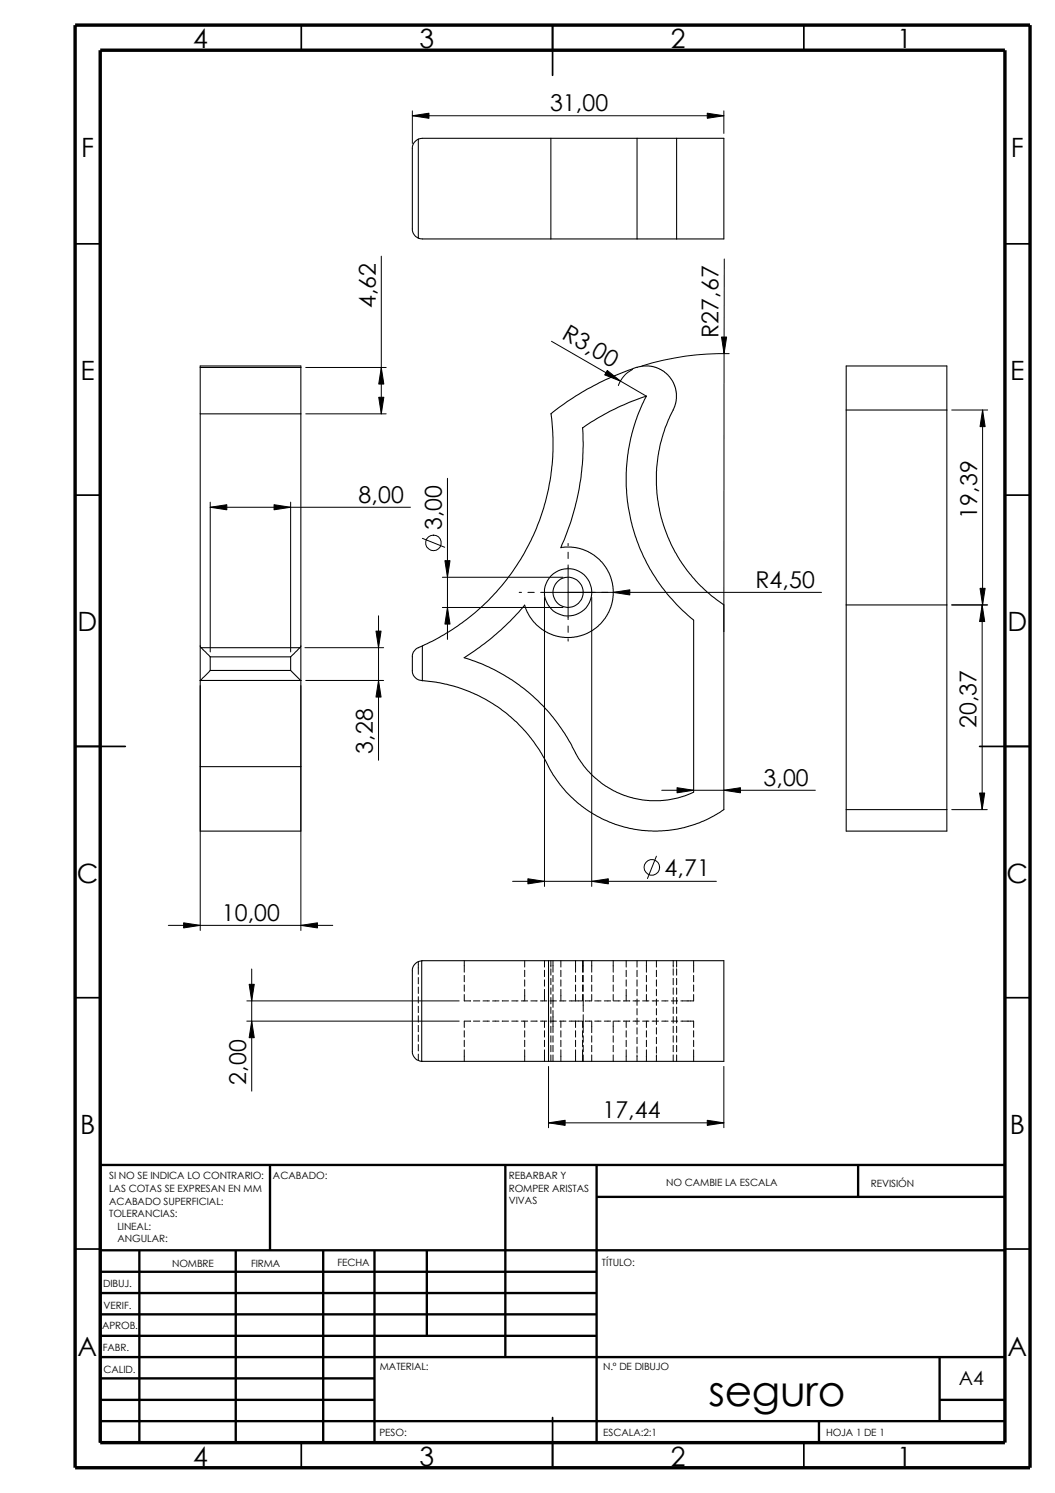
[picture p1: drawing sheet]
<svg xmlns="http://www.w3.org/2000/svg" width="210mm" height="297mm" viewBox="0 0 210 297" stroke-linecap="round" stroke-linejoin="round" font-family="sans-serif">
<g fill="none" stroke="#000" stroke-width=".34">
<path d="M59.9 5v5M109.9 5v10M159.9 5v5M14.9 48.5h5M199.9 48.5h5M14.9 98.5h5M199.9 98.5h5M14.9 148.5h10M194.9 148.5h10M14.9 198.5h5M199.9 198.5h5M14.9 248.5h5"/>
<path d="M199.9 248.5h5M59.9 287v5M109.9 282v10M159.9 287v5"/>
</g>
<g fill="none" stroke="#000" stroke-width=".47">
<path d="M53.7 231.8v17M100.5 231.8v38.2M118.7 231.8v55.2M118.7 238.1h81.2M170.7 231.8v6.3M199.9 231.8h-180v55.2M19.9 248.8h180M19.9 257.3h98.8M19.9 253h98.8M27.7 248.8v38.2M46.9 248.8v38.2M64.3 248.8v38.2"/>
<path d="M74.5 248.8v38.2M84.9 248.8v17M19.9 265.8h98.8M19.9 261.5h98.8M19.9 278.5h54.6M19.9 274.2h54.6M19.9 270h180M186.9 278.5h13M186.9 270v12.7M19.9 282.7h180M162.9 282.7v4.3"/>
</g>
<path d="M14.9 5h190v287h-190zM19.9 10h180v277h-180z" fill="none" stroke="#000" stroke-width=".68" stroke-linecap="butt"/>
<g fill="none" stroke="#000" stroke-width=".21">
<path d="M83.2 27.7l.8-.2h60v20h-60l-.8-.1M83.2 27.7l-.7 .6-.5 .9v16.6l.5 1 .7 .6M83.2 27.7v19.7M109.6 27.5v20M126.7 27.5v20M134.6 27.5v20M39.8 72.8h20.1v92.6h-20.1zM39.8 73.1h20.1M126.7 73.1a55.5 55.5 0 0 0-17.1 9.2M126.7 73.1l1.3-.3h1.2l1.1 .2 1.6 .7 1.3 1.3 .9 1.4 .5 1.8-.1 2-.9 2a30.7 30.7 0 0 0-3 11.7v2.6a30.2 30.2 0 0 0 13.4 23.8M168.4 72.8h20v92.6h-20zM39.8 82.3h20.1"/>
<path d="M109.6 82.3l.4 3.7v3.8a44.2 44.2 0 0 1-26 38.7M115.9 85.1a47.7 47.7 0 0 1 12.7-6.3 35.2 35.2 0 0 0-4 15.3v2.6a36.4 36.4 0 0 0 13.4 26.7M115.9 85.1a49.9 49.9 0 0 1-4.3 23.9l.8-.2 2 .1 2.6 .8 1.2 .7 .9 .8 1.5 1.7 .9 2 .5 2.3v1.3l-.2 1.4-.6 1.6-.5 1.1-1.7 2-2.1 1.4-1.4 .5-1.4 .3-2.5-.1-2.5-.8-1.3-.7-.9-.7-1.4-1.7-1.1-2.4M168.4 81.6h20M39.8 128.5l.2 .4M40 128.9l1.8 1.8M40 128.9h19.7M41.8 133.4l-2 2h20.1l-2.1-2M41.8 133.4h16M41.8 130.7v2.7M41.8 130.7h16M57.8 130.7v2.7"/>
<path d="M59.7 128.9l-1.9 1.8M59.9 128.5l-.2 .4M84 128.5a2.27 2.27 0 0 0-2 2.2v2.7a2.02 2.02 0 0 0 2 2M84 128.5v6.9M92.3 130.9a36.4 36.4 0 0 1 22.7 19.8l2 2.7 2.6 2.4 3 1.8 2.7 1 2.6 .6 3.5 .1 3.5-.6 3.1-1.1M104.4 120.4a52.6 52.6 0 0 1-12 10.5M138 123.4v34.2M144 120.4v40.7l-3.5 2-3.3 1.2a23.3 23.3 0 0 1-6.4 1.1l-1.2-.1a24.1 24.1 0 0 1-21.3-14.4l-1.4-2.2a30 30 0 0 0-22.9-13.3M168.4 120.4h20M39.8 152.5h20.1M168.4 161.1h20M83.9 191.2a1.95 1.95 0 0 0-1.9 2v16a2 2 0 0 0 1.9 2"/>
<path d="M83.9 191.2l60.1-.1v20.1h-60.1M83.9 191.2v20M109.1 191.1v20.1"/>
<circle cx="113" cy="117.8" r="3"/>
<circle cx="113" cy="117.8" r="4.7"/>
</g>
<g fill="none" stroke="#000" stroke-width=".2">
<path d="M82 23l3.3-.5v1zM82 22.1v6.4M82 23h62M140.7 22.5l3.3 .5-3.3 .5zM144 22.1v4.4M75.9 51v31.3M144.1 51.5l-.1 74.2M60.8 73.1h16M75.4 79h1l-.5 3.3zM75.9 73.1l.5 3.3h-1zM109.7 67.9l18.9 10.9M120.8 73.7l2.6 2.1-3.1-1.2z"/>
<path d="M125.9 73.5a5.9 5.9 0 0 0-2.9 3.2M143.6 67.1h1l-.5 3.3zM145.1 70.4a53.4 53.4 0 0 0-17.4 2.4M41.8 99.9v29.8M57.8 99.9v29.8M60.8 82.3h16M89 95.2v32M189.4 81.6h7.1M195.5 81.6l.5 3.3h-1zM195.5 81.6v38.8M41.8 100.9l3.3-.5v1zM41.8 100.9h39.9"/>
<path d="M54.5 100.4l3.3 .5-3.3 .5zM84 107.1l4.5 1.8M88 114.9h24M88.5 111.5h1l-.5 3.4zM103.3 117.9h.5M105 117.9h1.3M107.6 117.9h55.8M108.3 118.8v57.6M113 108.1v.5M113 109.9v1.2M113 112.4v10.9M117.7 118.8v57.6"/>
<path d="M122 117.9l3.3-.6v1.1zM195 117.1h1l-.5 3.3zM39.8 136.4v48.7M59.9 136.4v48.7M60.7 128.9h15.6M60.8 135.4h15.5M74.8 125.6h1l-.5 3.3zM75.3 135.4l.5 3.3h-1zM75.3 122.5v28.8M88 120.9h24M89 120.9l.5 3.3h-1zM113 124.5v1.3"/>
<path d="M113 127.1v.5M189.4 120.4h7.1M195.4 120.4l.5 3.3h-1zM195.4 120.4v40.7M131.7 157.2h30.5M134.7 156.7l3.3 .5-3.3 .5zM144 157.2l3.3-.5v1zM194.9 157.8h1l-.5 3.3zM102 175.3h40.5M105 174.8l3.3 .5-3.3 .6zM117.7 175.3l3.3-.5v1.1zM130.6 170.3l-1.8 4.5"/>
<path d="M189.4 161.1h7M33.5 184.1h32.7M36.5 183.6l3.3 .5-3.3 .5zM49.1 199.1h42.3M49.6 195.8h1l-.5 3.3zM50.1 192.8v24.3M59.9 184.1l3.3-.5v1zM83.2 191.3v2.5M83.2 194.5v1.2M83.2 196.4v1.3M83.2 198.3v1.3M92.4 197.9v1.2h1.2"/>
<path d="M92.4 191.1v2.3M92.4 194.1v1.2M92.4 196v1.2M94.2 199.1h1.3M96.1 199.1h1.3M98 199.1h1.3M99.9 199.1h1.3M101.8 199.1h1.3M103.7 199.1h1.3M104.4 191.1v1.3M104.4 193v1.3M104.4 194.9v1.3"/>
<path d="M104.4 196.8v2.3M105.6 199.1h1.3M107.5 199.1h1.3M108.3 191.1v1.3M108.3 193v1.3M108.3 194.9v1.3M108.3 196.8v2.3M109.4 199.1h1.3M109.6 191.1v1.3M109.6 192.7v1.3M109.6 194.6v1.3M109.6 196.6v1.2"/>
<path d="M109.6 198.5v1.2M110 191.1v2.3M110 194.1v1.2M110 196v1.2M110 197.9v2.5M111.3 199.1h1.3M111.6 191.1v1.3M111.6 193v1.3M111.6 194.9v1.3M111.6 196.8v2.3M113.2 199.1h2.6M114.5 191.1v2.3"/>
<path d="M114.5 194.1v1.2M114.5 196v1.2M114.5 197.9v1.2M115.9 191.1v2.3M115.9 194.1v1.2M115.9 196v1.2M115.9 197.9v1.2M116 191.1v2.3M116 194.1v1.2M116 196v1.2M116 197.9v3.4M116.4 199.1h1.3"/>
<path d="M117.7 191.1v2.3M117.7 194.1v1.2M117.7 196v1.2M117.7 197.9v1.2M118.3 199.1h1.3M120.2 199.1h1.3M122 191.1v2.3M122 194.1v1.2M122 196v1.2M122 197.9v1.2M122.1 199.1h1.3M124 199.1h1.3"/>
<path d="M124.6 191.1v1.3M124.6 193v1.3M124.6 194.9v1.3M124.6 196.8v2.3M125.9 199.1h1.3M126.7 191.1v1.3M126.7 193v1.3M126.7 194.9v1.3M126.7 196.8v1.3M126.7 198.8v1.2M127.8 199.1h1.3M128.6 191.1v2.3"/>
<path d="M128.6 194.1v1.2M128.6 196v1.2M128.6 197.9v1.2M129.8 199.1h1.2M130.6 191.1v1.3M130.6 193v1.3M130.6 194.9v1.3M130.6 196.8v1.3M130.6 198.8v1.2M131.7 199.1h1.2M133.6 199.1h1.2M133.9 191.1v1.3"/>
<path d="M133.9 192.7v1.3M133.9 194.6v1.3M133.9 196.6v1.2M133.9 198.5v1.2M134.6 191.1v1.3M134.6 192.7v1.3M134.6 194.6v1.3M134.6 196.6v1.2M134.6 198.5v1.2M138 197.9v1.2h-2.5M138 191.1v2.3M138 194.1v1.2"/>
<path d="M138 196v1.2M49.1 203.2h42.3M50.1 203.2l.5 3.3h-1zM83.2 200.2v1.3M83.2 202.1v1.3M83.2 204v1.3M83.2 205.9v1.3M83.2 207.8v1.3M83.2 209.7v1.3M92.4 205.1v1.2M92.4 207v1.2M92.4 208.9v2.3"/>
<path d="M93.6 203.2h-1.2v1.2M94.2 203.2h1.3M96.1 203.2h1.3M98 203.2h1.3M99.9 203.2h1.3M101.8 203.2h1.3M103.7 203.2h1.3M104.4 203.2v1.2M104.4 205.1v1.2M104.4 207v1.2M104.4 208.9v2.3M105.6 203.2h1.3"/>
<path d="M107.5 203.2h1.3M108.3 203.2v1.2M108.3 205.1v1.2M108.3 207v1.2M108.3 208.9v2.3M109.1 212.2v12.2M109.4 203.2h1.3M109.6 200.4v1.2M109.6 202.3v1.2M109.6 204.2v1.2M109.6 206.1v1.2M109.6 208v1.3"/>
<path d="M109.6 209.9v1.3M110 201v4.4M110 206.1v1.2M110 208v1.3M110 209.9v1.3M111.3 203.2h1.3M111.6 203.2v1.2M111.6 205.1v1.2M111.6 207v1.2M111.6 208.9v2.3M113.2 203.2h2.6M114.5 203.2v1.2"/>
<path d="M114.5 205.1v1.2M114.5 207v1.2M114.5 208.9v2.3M115.9 203.2v1.2M115.9 205.1v1.2M115.9 207v1.2M115.9 208.9v2.3M116 201.9v3.5M116 206.1v1.2M116 208v1.3M116 209.9v1.3M116.4 203.2h1.3"/>
<path d="M117.7 203.2v2.2M117.7 206.1v1.2M117.7 208v1.3M117.7 209.9v1.3M118.3 203.2h1.3M120.2 203.2h1.3M122 203.2v2.2M122 206.1v1.2M122 208v1.3M122 209.9v1.3M122.1 203.2h1.3M124 203.2h1.3"/>
<path d="M124.6 203.2v1.2M124.6 205.1v1.2M124.6 207v1.2M124.6 208.9v2.3M125.9 203.2h1.3M126.7 200.7v1.2M126.7 202.6v1.2M126.7 204.5v1.2M126.7 206.4v1.2M126.7 208.3v1.2M126.7 209.9v1.3M127.8 203.2h1.3"/>
<path d="M128.6 203.2v1.2M128.6 205.1v1.2M128.6 207v1.2M128.6 208.9v2.3M129.8 203.2h1.2M130.6 200.7v1.2M130.6 202.6v1.2M130.6 204.5v1.2M130.6 206.4v1.2M130.6 208.3v1.2M130.6 209.9v1.3M131.7 203.2h1.2"/>
<path d="M133.6 203.2h1.2M133.9 200.4v1.2M133.9 202.3v1.2M133.9 204.2v1.2M133.9 206.1v1.2M133.9 208v1.3M133.9 209.9v1.3M134.6 200.4v1.2M134.6 202.3v1.2M134.6 204.2v1.2M134.6 206.1v1.2M134.6 208v1.3"/>
<path d="M134.6 209.9v1.3M135.5 203.2h2.5v1.2M138 205.1v1.2M138 207v1.2M138 208.9v2.3M144 212.2v12.2M109.1 223.4l3.3-.5v1zM109.1 223.4h34.9M140.7 222.9l3.3 .5-3.3 .5z"/>
<circle cx="86.2" cy="108" r="1.56"/>
<circle cx="129.7" cy="172.6" r="1.55"/>
</g>
<g fill="#000">
<path d="M82 23l3.3-.5v1zM140.7 22.5l3.3 .5-3.3 .5zM75.9 73.1l.5 3.3h-1zM120.8 73.7l2.6 2.1-3.1-1.2zM143.6 67.1h1l-.5 3.3zM75.4 79h1l-.5 3.3zM195.5 81.6l.5 3.3h-1zM41.8 100.9l3.3-.5v1zM54.5 100.4l3.3 .5-3.3 .5zM88.5 111.5h1l-.5 3.4zM122 117.9l3.3-.6v1.1zM74.8 125.6h1l-.5 3.3z"/>
<path d="M75.3 135.4l.5 3.3h-1zM89 120.9l.5 3.3h-1zM195.4 120.4l.5 3.3h-1zM195 117.1h1l-.5 3.3zM134.7 156.7l3.3 .5-3.3 .5zM144 157.2l3.3-.5v1zM105 174.8l3.3 .5-3.3 .6zM117.7 175.3l3.3-.5v1.1zM194.9 157.8h1l-.5 3.3zM36.5 183.6l3.3 .5-3.3 .5zM49.6 195.8h1l-.5 3.3zM59.9 184.1l3.3-.5v1z"/>
<path d="M50.1 203.2l.5 3.3h-1zM109.1 223.4l3.3-.5v1zM140.7 222.9l3.3 .5-3.3 .5z"/>
</g>
<text font-size="8.4" x="141" y="279.7">seguro</text>
<g font-size="5.3">
<text x="38.4" y="9.6">4</text>
<text x="83.4" y="9.6">3</text>
<text x="133.5" y="9.6">2</text>
<text x="178.5" y="9.6">1</text>
<text x="16.1" y="31.3">F</text>
<text x="201.1" y="31.3">F</text>
<text x="16" y="75.6">E</text>
<text x="201" y="75.6">E</text>
<text x="15.5" y="125.6">D</text>
<text x="200.4" y="125.6">D</text>
<text x="15.3" y="175.6">C</text>
<text x="200.3" y="175.6">C</text>
<text x="15.9" y="225.6">B</text>
<text x="200.9" y="225.6">B</text>
<text x="15.5" y="269.8">A</text>
<text x="200.4" y="269.8">A</text>
<text x="38.4" y="291.6">4</text>
<text x="83.4" y="291.6">3</text>
<text x="133.5" y="291.6">2</text>
<text x="178.5" y="291.6">1</text>
</g>
<g font-size="4.6">
<text x="109.4" y="22.1">31,00</text>
<text x="74.8" y="61.3" transform="rotate(-90 74.8 61.3)">4,62</text>
<text x="111.6" y="67.3" transform="rotate(30 111.6 67.3)">R3,00</text>
<text x="143" y="67.3" transform="rotate(-90 143 67.3)">R27,67</text>
<text x="71.3" y="100">8,00</text>
<text x="87.9" y="105.5" transform="rotate(-90 87.9 105.5)">3,00</text>
<text x="194.4" y="103.2" transform="rotate(-90 194.4 103.2)">19,39</text>
<text x="150.3" y="116.9">R4,50</text>
<text x="74.2" y="149.9" transform="rotate(-90 74.2 149.9)">3,28</text>
<text x="194.3" y="144.9" transform="rotate(-90 194.3 144.9)">20,37</text>
<text x="151.9" y="156.3">3,00</text>
<text x="132.2" y="174.4">4,71</text>
<text x="44.1" y="183.2">10,00</text>
<text x="49" y="215.8" transform="rotate(-90 49 215.8)">2,00</text>
<text x="119.8" y="222.5">17,44</text>
</g>
<text font-size="3.9" x="190.8" y="275.5">A4</text>
<g font-size="2">
<text x="21.7" y="234.7">SI NO SE INDICA LO CONTRARIO:</text>
<text x="21.7" y="237.2">LAS COTAS SE EXPRESAN EN MM</text>
<text x="21.7" y="239.6">ACABADO SUPERFICIAL:</text>
<text x="54.3" y="234.7">ACABADO:</text>
<text x="101.2" y="239.6">VIVAS</text>
<text x="101.2" y="234.6">REBARBAR Y</text>
<text x="101.2" y="237.1">ROMPER ARISTAS</text>
<text x="132.5" y="236">NO CAMBIE LA ESCALA</text>
<text x="173.3" y="236.2">REVISIÓN</text>
<text x="21.7" y="242.1">TOLERANCIAS:</text>
<text x="23.4" y="244.6">LINEAL:</text>
<text x="23.4" y="247.1">ANGULAR:</text>
<text x="67.1" y="252">FECHA</text>
<text x="119.8" y="252">TÍTULO:</text>
<text x="20.5" y="256.1">DIBUJ.</text>
<text x="34.2" y="252.1">NOMBRE</text>
<text x="50" y="252">FIRMA</text>
<text x="20.6" y="260.4">VERIF.</text>
<text x="20.3" y="264.5">APROB.</text>
<text x="20.4" y="268.8">FABR.</text>
<text x="20.6" y="273.2">CALID.</text>
<text x="75.6" y="272.6">MATERIAL:</text>
<text x="120" y="272.6">N.º DE DIBUJO</text>
<text x="75.5" y="285.6">PESO:</text>
<text x="120" y="285.7">ESCALA:2:1</text>
<text x="164.4" y="285.7">HOJA 1 DE 1</text>
</g>
</svg>
